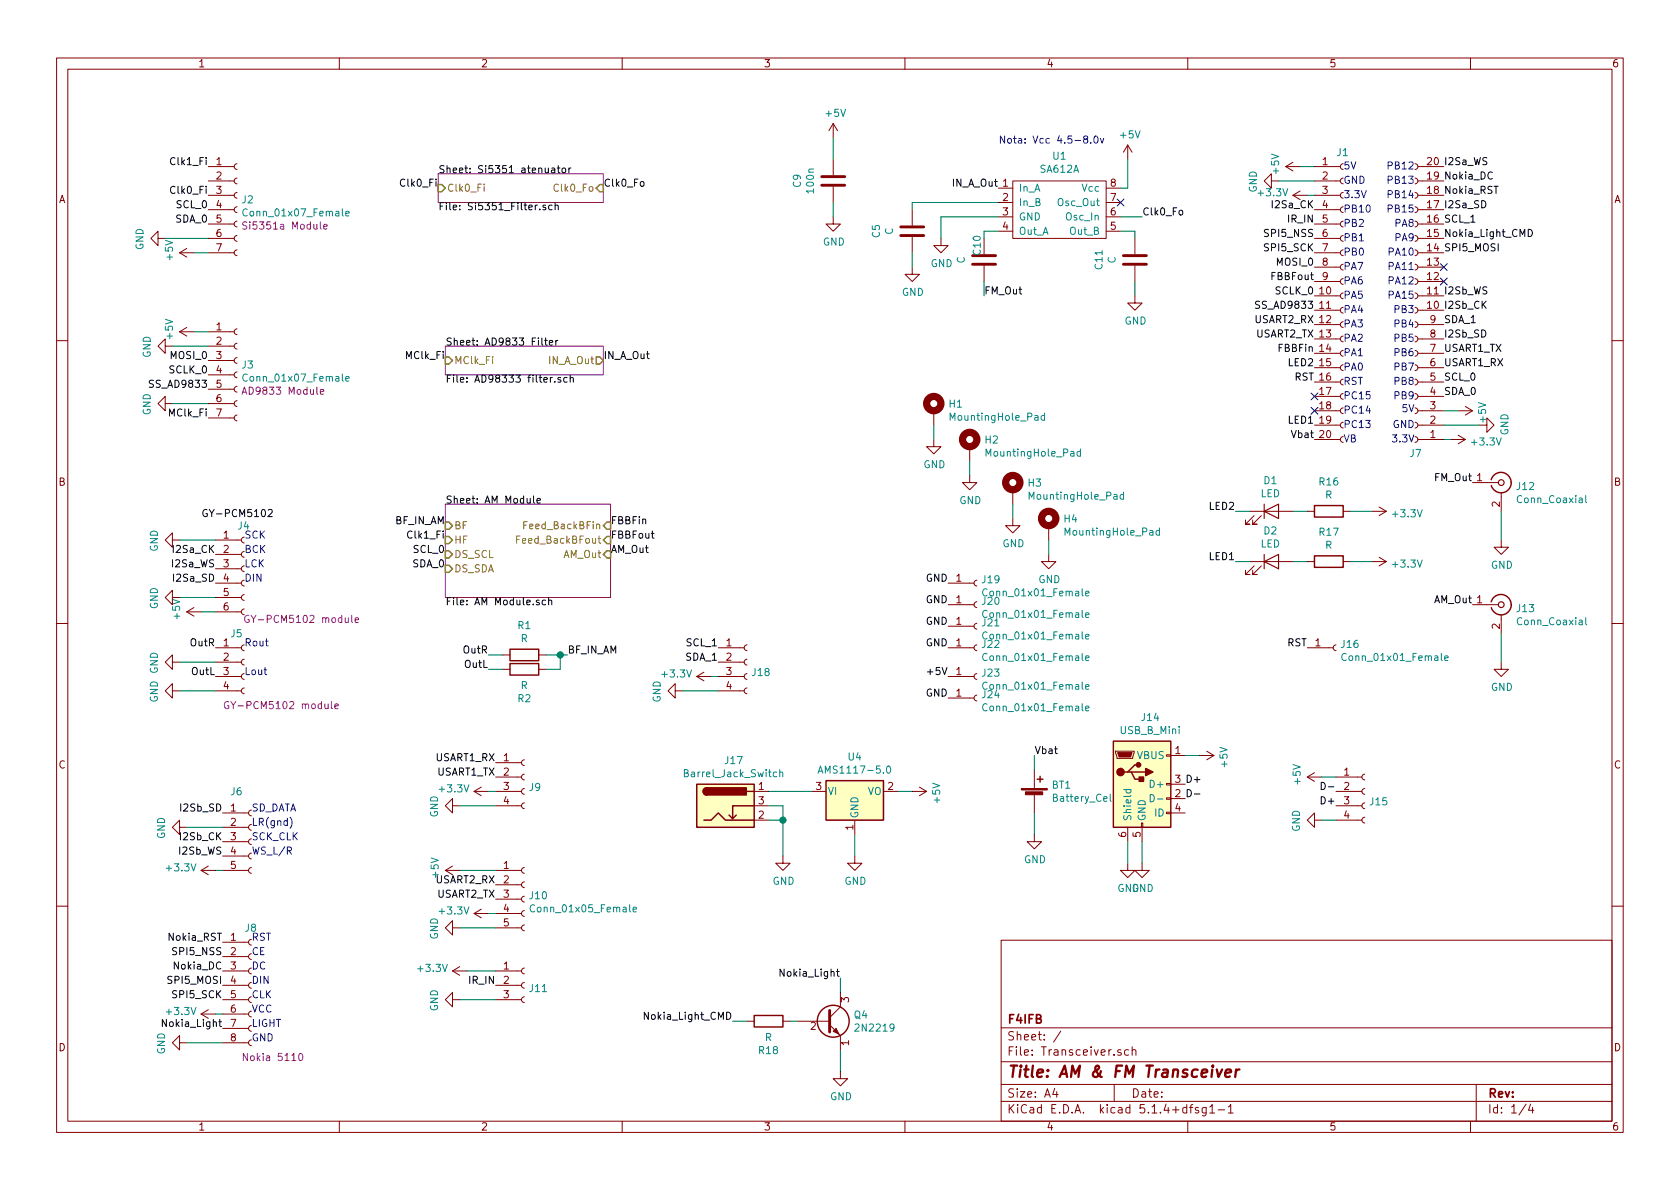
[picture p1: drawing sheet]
EESchema Schematic File Version 4
LIBS:Transceiver-cache
EELAYER 30 0
EELAYER END
$Descr A4 11693 8268
encoding utf-8
Sheet 1 4
Title "AM & FM Transceiver"
Date ""
Rev ""
Comp "F4IFB"
Comment1 ""
Comment2 ""
Comment3 ""
Comment4 ""
$EndDescr
$Comp
L SA612A:SA612A U1
U 1 1
P 7350 1450
F 0 "U1" H 7375 1825 50  0000 C CNN
F 1 "SA612A" H 7375 1734 50  0000 C CNN
F 2 "Package_SO:SOIC-8-1EP_3.9x4.9mm_P1.27mm_EP2.29x3mm" H 7400 1650 50  0001 C CNN
F 3 "https://www.nxp.com/docs/en/data-sheet/SA612A.pdf" H 7350 1450 50  0001 C CNN
	1    7350 1450
	1    0    0    -1  
$EndComp
NoConn ~ 7800 1400
Wire Wire Line
	7850 1100 7850 1300
Wire Wire Line
	7850 1300 7800 1300
$Comp
L power:+5V #PWR0101
U 1 1
P 7850 1100
F 0 "#PWR0101" H 7850 950 50  0001 C CNN
F 1 "+5V" H 7865 1273 50  0000 C CNN
F 2 "" H 7850 1100 50  0001 C CNN
F 3 "" H 7850 1100 50  0001 C CNN
	1    7850 1100
	1    0    0    -1  
$EndComp
Text Notes 6950 1000 0    50   ~ 0
Nota: Vcc 4.5-8.0v
$Sheet
S 3050 1200 1150 200 
U 5E70F6BF
F0 "Si5351 atenuator" 50
F1 "Si5351_Filter.sch" 50
F2 "Clk0_Fi" I L 3050 1300 50 
F3 "Clk0_Fo" I R 4200 1300 50 
$EndSheet
Wire Wire Line
	7800 1500 7950 1500
Text Label 1450 1350 2    50   ~ 0
Clk0_Fi
Text Label 7950 1500 0    50   ~ 0
Clk0_Fo
Text Label 3050 1300 2    50   ~ 0
Clk0_Fi
Text Label 4200 1300 0    50   ~ 0
Clk0_Fo
Text Label 1450 2900 2    50   ~ 0
MClk_Fi
Text Label 6850 2050 0    50   ~ 0
FM_Out
Text Label 1450 2700 2    50   ~ 0
SS_AD9833
Text Label 1450 2600 2    50   ~ 0
SCLK_0
Text Label 1450 2500 2    50   ~ 0
MOSI_0
Text Label 1450 1450 2    50   ~ 0
SCL_0
Text Label 1450 1550 2    50   ~ 0
SDA_0
$Comp
L power:GND #PWR0102
U 1 1
P 1200 2400
F 0 "#PWR0102" H 1200 2150 50  0001 C CNN
F 1 "GND" H 1205 2227 50  0000 C CNN
F 2 "" H 1200 2400 50  0001 C CNN
F 3 "" H 1200 2400 50  0001 C CNN
	1    1200 2400
	0    1    1    0   
$EndComp
$Comp
L power:GND #PWR0103
U 1 1
P 1150 1650
F 0 "#PWR0103" H 1150 1400 50  0001 C CNN
F 1 "GND" H 1155 1477 50  0000 C CNN
F 2 "" H 1150 1650 50  0001 C CNN
F 3 "" H 1150 1650 50  0001 C CNN
	1    1150 1650
	0    1    1    0   
$EndComp
Wire Wire Line
	1350 1750 1450 1750
$Comp
L power:GND #PWR0104
U 1 1
P 6550 1650
F 0 "#PWR0104" H 6550 1400 50  0001 C CNN
F 1 "GND" H 6555 1477 50  0000 C CNN
F 2 "" H 6550 1650 50  0001 C CNN
F 3 "" H 6550 1650 50  0001 C CNN
	1    6550 1650
	1    0    0    -1  
$EndComp
Wire Wire Line
	6550 1500 6550 1650
Wire Wire Line
	6950 1500 6550 1500
Text Label 1450 1150 2    50   ~ 0
Clk1_Fi
Text Label 3100 3750 2    50   ~ 0
Clk1_Fi
Text Label 4250 3650 0    50   ~ 0
FBBFin
Text Label 4250 3750 0    50   ~ 0
FBBFout
Text Label 3100 2500 2    50   ~ 0
MClk_Fi
Text Label 4200 2500 0    50   ~ 0
IN_A_Out
$Sheet
S 3100 2400 1100 200 
U 5E71DA61
F0 "AD9833 Filter" 50
F1 "AD98333 filter.sch" 50
F2 "MClk_Fi" I L 3100 2500 50 
F3 "IN_A_Out" O R 4200 2500 50 
$EndSheet
Text Label 4250 3850 0    50   ~ 0
AM_Out
Text Label 3100 3650 2    50   ~ 0
BF_IN_AM
$Comp
L power:+5V #PWR0105
U 1 1
P 1350 1750
F 0 "#PWR0105" H 1350 1600 50  0001 C CNN
F 1 "+5V" H 1365 1923 50  0000 C CNN
F 2 "" H 1350 1750 50  0001 C CNN
F 3 "" H 1350 1750 50  0001 C CNN
	1    1350 1750
	0    -1   -1   0   
$EndComp
Wire Wire Line
	1150 1650 1450 1650
$Comp
L Connector:Conn_01x07_Female J2
U 1 1
P 1650 1450
F 0 "J2" H 1678 1521 50  0000 L CNN
F 1 "Conn_01x07_Female" H 1678 1430 50  0000 L CNN
F 2 "Connector_PinSocket_2.54mm:PinSocket_1x07_P2.54mm_Vertical" H 1650 1450 50  0001 C CNN
F 3 "~" H 1650 1450 50  0001 C CNN
F 4 "Si5351a Module" H 1678 1339 50  0000 L CNN "Ref"
	1    1650 1450
	1    0    0    -1  
$EndComp
$Comp
L Connector:Conn_01x07_Female J3
U 1 1
P 1650 2600
F 0 "J3" H 1678 2671 50  0000 L CNN
F 1 "Conn_01x07_Female" H 1678 2580 50  0000 L CNN
F 2 "Connector_PinSocket_2.54mm:PinSocket_1x07_P2.54mm_Vertical" H 1650 2600 50  0001 C CNN
F 3 "~" H 1650 2600 50  0001 C CNN
F 4 "AD9833 Module" H 1678 2489 50  0000 L CNN "Ref"
	1    1650 2600
	1    0    0    -1  
$EndComp
Wire Wire Line
	1200 2400 1450 2400
Wire Wire Line
	1350 2300 1450 2300
$Comp
L power:+5V #PWR0106
U 1 1
P 1350 2300
F 0 "#PWR0106" H 1350 2150 50  0001 C CNN
F 1 "+5V" H 1365 2473 50  0000 C CNN
F 2 "" H 1350 2300 50  0001 C CNN
F 3 "" H 1350 2300 50  0001 C CNN
	1    1350 2300
	0    -1   -1   0   
$EndComp
Text Label 1400 3600 0    50   ~ 0
GY-PCM5102
Text Label 1500 4700 2    50   ~ 0
OutL
Text Label 1500 4500 2    50   ~ 0
OutR
Text Label 1500 3850 2    50   ~ 0
I2Sa_CK
Text Label 1500 3950 2    50   ~ 0
I2Sa_WS
Text Label 1500 4050 2    50   ~ 0
I2Sa_SD
$Comp
L Connector:Conn_01x06_Female J4
U 1 1
P 1700 3950
F 0 "J4" H 1650 4250 50  0000 L CNN
F 1 "Conn_01x06_Female" H 1728 3835 50  0001 L CNN
F 2 "Connector_PinHeader_2.54mm:PinHeader_1x06_P2.54mm_Vertical" H 1700 3950 50  0001 C CNN
F 3 "~" H 1700 3950 50  0001 C CNN
F 4 "GY-PCM5102 module" H 2100 3600 50  0000 C CNN "Ref"
	1    1700 3950
	1    0    0    -1  
$EndComp
$Comp
L power:GND #PWR0107
U 1 1
P 1250 4150
F 0 "#PWR0107" H 1250 3900 50  0001 C CNN
F 1 "GND" H 1255 3977 50  0000 C CNN
F 2 "" H 1250 4150 50  0001 C CNN
F 3 "" H 1250 4150 50  0001 C CNN
	1    1250 4150
	0    1    1    0   
$EndComp
Wire Wire Line
	1250 4150 1500 4150
$Comp
L Connector:Conn_01x04_Female J5
U 1 1
P 1700 4600
F 0 "J5" H 1600 4800 50  0000 L CNN
F 1 "Conn_01x04_Female" H 1728 4530 50  0001 L CNN
F 2 "Connector_PinHeader_2.54mm:PinHeader_1x04_P2.54mm_Vertical" H 1700 4600 50  0001 C CNN
F 3 "~" H 1700 4600 50  0001 C CNN
F 4 "GY-PCM5102 module" H 1550 4300 50  0000 L CNN "Ref"
	1    1700 4600
	1    0    0    -1  
$EndComp
$Comp
L power:GND #PWR0108
U 1 1
P 1250 4800
F 0 "#PWR0108" H 1250 4550 50  0001 C CNN
F 1 "GND" H 1255 4627 50  0000 C CNN
F 2 "" H 1250 4800 50  0001 C CNN
F 3 "" H 1250 4800 50  0001 C CNN
	1    1250 4800
	0    1    1    0   
$EndComp
Wire Wire Line
	1250 4800 1500 4800
$Comp
L power:GND #PWR0109
U 1 1
P 1250 4600
F 0 "#PWR0109" H 1250 4350 50  0001 C CNN
F 1 "GND" H 1255 4427 50  0000 C CNN
F 2 "" H 1250 4600 50  0001 C CNN
F 3 "" H 1250 4600 50  0001 C CNN
	1    1250 4600
	0    1    1    0   
$EndComp
Wire Wire Line
	1250 4600 1500 4600
Text Label 3950 4550 0    50   ~ 0
BF_IN_AM
Text Label 3400 4650 2    50   ~ 0
OutL
Text Label 3400 4550 2    50   ~ 0
OutR
$Comp
L Device:R R1
U 1 1
P 3650 4550
F 0 "R1" V 3443 4550 50  0000 C CNN
F 1 "R" V 3534 4550 50  0000 C CNN
F 2 "Resistor_SMD:R_0805_2012Metric" V 3580 4550 50  0001 C CNN
F 3 "~" H 3650 4550 50  0001 C CNN
	1    3650 4550
	0    1    1    0   
$EndComp
$Comp
L Device:R R2
U 1 1
P 3650 4650
F 0 "R2" V 3443 4650 50  0000 C CNN
F 1 "R" V 3534 4650 50  0000 C CNN
F 2 "Resistor_SMD:R_0805_2012Metric" V 3580 4650 50  0001 C CNN
F 3 "~" H 3650 4650 50  0001 C CNN
	1    3650 4650
	0    -1   -1   0   
$EndComp
Wire Wire Line
	3950 4550 3900 4550
Wire Wire Line
	3800 4650 3900 4650
Wire Wire Line
	3900 4650 3900 4550
Connection ~ 3900 4550
Wire Wire Line
	3900 4550 3800 4550
Wire Wire Line
	3400 4650 3500 4650
Wire Wire Line
	3400 4550 3500 4550
$Comp
L Connector:Conn_01x20_Female J1
U 1 1
P 9350 2050
F 0 "J1" H 9300 3050 50  0000 L CNN
F 1 "Conn_01x20_Female" H 9250 3050 50  0001 L CNN
F 2 "Connector_PinSocket_2.54mm:PinSocket_1x20_P2.54mm_Vertical" H 9350 2050 50  0001 C CNN
F 3 "~" H 9350 2050 50  0001 C CNN
	1    9350 2050
	1    0    0    -1  
$EndComp
Text Notes 9350 1180 0    50   ~ 0
5V
Text Notes 9350 1280 0    50   ~ 0
GND
Text Notes 9350 1380 0    50   ~ 0
3.3V
Text Notes 9350 1480 0    50   ~ 0
PB10
Text Notes 9350 1580 0    50   ~ 0
PB2
Text Notes 9350 1680 0    50   ~ 0
PB1
Text Notes 9350 1780 0    50   ~ 0
PB0
Text Notes 9350 1880 0    50   ~ 0
PA7
Text Notes 9350 1980 0    50   ~ 0
PA6
Text Notes 9350 2080 0    50   ~ 0
PA5
Text Notes 9350 2180 0    50   ~ 0
PA4
Text Notes 9350 2280 0    50   ~ 0
PA3
Text Notes 9350 2380 0    50   ~ 0
PA2
Text Notes 9350 2480 0    50   ~ 0
PA1
Text Notes 9350 2580 0    50   ~ 0
PA0
Text Notes 9350 2680 0    50   ~ 0
RST
Text Notes 9350 2780 0    50   ~ 0
PC15
Text Notes 9350 2880 0    50   ~ 0
PC14
Text Notes 9350 2980 0    50   ~ 0
PC13
Text Notes 9350 3080 0    50   ~ 0
VB
$Comp
L Connector:Conn_01x20_Female J7
U 1 1
P 9850 2150
F 0 "J7" H 9800 3150 50  0000 L CNN
F 1 "Conn_01x20_Female" H 9750 3150 50  0001 L CNN
F 2 "Connector_PinSocket_2.54mm:PinSocket_1x20_P2.54mm_Vertical" H 9850 2150 50  0001 C CNN
F 3 "~" H 9850 2150 50  0001 C CNN
	1    9850 2150
	-1   0    0    1   
$EndComp
Text Notes 9850 3080 2    50   ~ 0
3.3V
Text Notes 9850 2980 2    50   ~ 0
GND
Text Notes 9850 2870 2    50   ~ 0
5V
Text Notes 9850 2780 2    50   ~ 0
PB9
Text Notes 9850 2680 2    50   ~ 0
PB8
Text Notes 9850 2580 2    50   ~ 0
PB7
Text Notes 9850 2480 2    50   ~ 0
PB6
Text Notes 9850 2380 2    50   ~ 0
PB5
Text Notes 9850 2280 2    50   ~ 0
PB4
Text Notes 9850 2180 2    50   ~ 0
PB3
Text Notes 9850 2080 2    50   ~ 0
PA15
Text Notes 9850 1980 2    50   ~ 0
PA12
Text Notes 9850 1880 2    50   ~ 0
PA11
Text Notes 9850 1780 2    50   ~ 0
PA10
Text Notes 9850 1680 2    50   ~ 0
PA9
Text Notes 9850 1580 2    50   ~ 0
PA8
Text Notes 9850 1480 2    50   ~ 0
PB15
Text Notes 9850 1380 2    50   ~ 0
PB14
Text Notes 9850 1280 2    50   ~ 0
PB13
Text Notes 9850 1180 2    50   ~ 0
PB12
$Comp
L power:GND #PWR0110
U 1 1
P 8900 1250
F 0 "#PWR0110" H 8900 1000 50  0001 C CNN
F 1 "GND" H 8905 1077 50  0000 C CNN
F 2 "" H 8900 1250 50  0001 C CNN
F 3 "" H 8900 1250 50  0001 C CNN
	1    8900 1250
	0    1    1    0   
$EndComp
Wire Wire Line
	8900 1250 9150 1250
$Comp
L power:GND #PWR0111
U 1 1
P 10300 2950
F 0 "#PWR0111" H 10300 2700 50  0001 C CNN
F 1 "GND" H 10305 2777 50  0000 C CNN
F 2 "" H 10300 2950 50  0001 C CNN
F 3 "" H 10300 2950 50  0001 C CNN
	1    10300 2950
	0    -1   -1   0   
$EndComp
Wire Wire Line
	10300 2950 10050 2950
Wire Wire Line
	9050 1150 9150 1150
$Comp
L power:+5V #PWR0112
U 1 1
P 9050 1150
F 0 "#PWR0112" H 9050 1000 50  0001 C CNN
F 1 "+5V" H 9065 1323 50  0000 C CNN
F 2 "" H 9050 1150 50  0001 C CNN
F 3 "" H 9050 1150 50  0001 C CNN
	1    9050 1150
	0    -1   -1   0   
$EndComp
Wire Wire Line
	10150 2850 10050 2850
$Comp
L power:+5V #PWR0113
U 1 1
P 10150 2850
F 0 "#PWR0113" H 10150 2700 50  0001 C CNN
F 1 "+5V" H 10165 3023 50  0000 C CNN
F 2 "" H 10150 2850 50  0001 C CNN
F 3 "" H 10150 2850 50  0001 C CNN
	1    10150 2850
	0    1    1    0   
$EndComp
NoConn ~ 9150 2850
NoConn ~ 9150 2750
$Comp
L power:GND #PWR0114
U 1 1
P 1300 5750
F 0 "#PWR0114" H 1300 5500 50  0001 C CNN
F 1 "GND" H 1305 5577 50  0000 C CNN
F 2 "" H 1300 5750 50  0001 C CNN
F 3 "" H 1300 5750 50  0001 C CNN
	1    1300 5750
	0    1    1    0   
$EndComp
Wire Wire Line
	1300 5750 1550 5750
Text Label 1550 5850 2    50   ~ 0
I2Sb_CK
$Comp
L power:+3.3V #PWR0115
U 1 1
P 1500 6050
F 0 "#PWR0115" H 1500 5900 50  0001 C CNN
F 1 "+3.3V" V 1515 6178 50  0000 L CNN
F 2 "" H 1500 6050 50  0001 C CNN
F 3 "" H 1500 6050 50  0001 C CNN
	1    1500 6050
	0    -1   -1   0   
$EndComp
Wire Wire Line
	1500 6050 1550 6050
Text Notes 1750 5650 0    50   ~ 0
SD_DATA
Text Notes 1750 5750 0    50   ~ 0
LR(gnd)
Text Notes 1750 5950 0    50   ~ 0
WS_L/R
Text Notes 1750 5850 0    50   ~ 0
SCK_CLK
Text Label 1550 5950 2    50   ~ 0
I2Sb_WS
Wire Wire Line
	1400 4250 1500 4250
$Comp
L power:+5V #PWR0117
U 1 1
P 1400 4250
F 0 "#PWR0117" H 1400 4100 50  0001 C CNN
F 1 "+5V" H 1415 4423 50  0000 C CNN
F 2 "" H 1400 4250 50  0001 C CNN
F 3 "" H 1400 4250 50  0001 C CNN
	1    1400 4250
	0    -1   -1   0   
$EndComp
Text Notes 1700 3850 0    50   ~ 0
BCK
Text Notes 1700 4050 0    50   ~ 0
DIN
Text Notes 1700 3950 0    50   ~ 0
LCK
Text Notes 1700 3750 0    50   ~ 0
SCK
Text Label 1550 5650 2    50   ~ 0
I2Sb_SD
$Comp
L power:GND #PWR0118
U 1 1
P 1250 3750
F 0 "#PWR0118" H 1250 3500 50  0001 C CNN
F 1 "GND" H 1255 3577 50  0000 C CNN
F 2 "" H 1250 3750 50  0001 C CNN
F 3 "" H 1250 3750 50  0001 C CNN
	1    1250 3750
	0    1    1    0   
$EndComp
Wire Wire Line
	1250 3750 1500 3750
Text Label 10050 2650 0    50   ~ 0
SCL_0
Text Label 10050 2750 0    50   ~ 0
SDA_0
Text Label 9150 2150 2    50   ~ 0
SS_AD9833
Text Label 9150 2050 2    50   ~ 0
SCLK_0
Text Label 9150 1850 2    50   ~ 0
MOSI_0
Text Label 9150 2950 2    50   ~ 0
LED1
Text Label 9150 1450 2    50   ~ 0
I2Sa_CK
Text Label 10050 1150 0    50   ~ 0
I2Sa_WS
Text Label 10050 1450 0    50   ~ 0
I2Sa_SD
Text Label 10050 2150 0    50   ~ 0
I2Sb_CK
Text Label 10050 2050 0    50   ~ 0
I2Sb_WS
Text Label 10050 2350 0    50   ~ 0
I2Sb_SD
Text Label 10050 1750 0    50   ~ 0
SPI5_MOSI
Text Label 9150 1750 2    50   ~ 0
SPI5_SCK
Text Label 9150 1650 2    50   ~ 0
SPI5_NSS
$Comp
L Connector:Conn_01x08_Female J8
U 1 1
P 1750 6850
F 0 "J8" H 1700 7250 50  0000 L CNN
F 1 "Conn_01x08_Female" H 1778 6735 50  0001 L CNN
F 2 "Connector_PinHeader_2.54mm:PinHeader_1x08_P2.54mm_Vertical" H 1750 6850 50  0001 C CNN
F 3 "~" H 1750 6850 50  0001 C CNN
F 4 "Nokia 5110" H 1900 6350 50  0000 C CNN "Ref"
	1    1750 6850
	1    0    0    -1  
$EndComp
Text Notes 1750 6550 0    50   ~ 0
RST
Text Notes 1750 6650 0    50   ~ 0
CE
Text Notes 1750 6750 0    50   ~ 0
DC
Text Notes 1750 6850 0    50   ~ 0
DIN
Text Notes 1750 6950 0    50   ~ 0
CLK
Text Notes 1750 7050 0    50   ~ 0
VCC
Text Notes 1750 7150 0    50   ~ 0
LIGHT
Text Notes 1750 7250 0    50   ~ 0
GND
Text Label 1550 6850 2    50   ~ 0
SPI5_MOSI
Text Label 1550 6950 2    50   ~ 0
SPI5_SCK
Text Label 1550 6650 2    50   ~ 0
SPI5_NSS
Text Label 10050 1550 0    50   ~ 0
SCL_1
Text Label 10050 2250 0    50   ~ 0
SDA_1
Text Label 9150 2350 2    50   ~ 0
USART2_TX
Text Label 9150 2250 2    50   ~ 0
USART2_RX
Text Label 1550 6550 2    50   ~ 0
Nokia_RST
Text Label 1550 6750 2    50   ~ 0
Nokia_DC
Text Label 5100 7100 2    50   ~ 0
Nokia_Light_CMD
Text Label 9150 2450 2    50   ~ 0
FBBFin
Text Label 9150 1950 2    50   ~ 0
FBBFout
$Comp
L power:GND #PWR0119
U 1 1
P 1300 7250
F 0 "#PWR0119" H 1300 7000 50  0001 C CNN
F 1 "GND" H 1305 7077 50  0000 C CNN
F 2 "" H 1300 7250 50  0001 C CNN
F 3 "" H 1300 7250 50  0001 C CNN
	1    1300 7250
	0    1    1    0   
$EndComp
Wire Wire Line
	1300 7250 1550 7250
$Comp
L power:+3.3V #PWR0120
U 1 1
P 1500 7050
F 0 "#PWR0120" H 1500 6900 50  0001 C CNN
F 1 "+3.3V" V 1515 7178 50  0000 L CNN
F 2 "" H 1500 7050 50  0001 C CNN
F 3 "" H 1500 7050 50  0001 C CNN
	1    1500 7050
	0    -1   -1   0   
$EndComp
Wire Wire Line
	1500 7050 1550 7050
$Comp
L power:+3.3V #PWR0121
U 1 1
P 9100 1350
F 0 "#PWR0121" H 9100 1200 50  0001 C CNN
F 1 "+3.3V" V 9115 1478 50  0000 L CNN
F 2 "" H 9100 1350 50  0001 C CNN
F 3 "" H 9100 1350 50  0001 C CNN
	1    9100 1350
	0    -1   -1   0   
$EndComp
Wire Wire Line
	9100 1350 9150 1350
$Comp
L power:+3.3V #PWR0122
U 1 1
P 10100 3050
F 0 "#PWR0122" H 10100 2900 50  0001 C CNN
F 1 "+3.3V" V 10115 3178 50  0000 L CNN
F 2 "" H 10100 3050 50  0001 C CNN
F 3 "" H 10100 3050 50  0001 C CNN
	1    10100 3050
	0    1    1    0   
$EndComp
Wire Wire Line
	10100 3050 10050 3050
NoConn ~ 10050 1850
NoConn ~ 10050 1950
Text Label 5000 4600 2    50   ~ 0
SDA_1
Text Label 5000 4500 2    50   ~ 0
SCL_1
Text Notes 1700 4700 0    50   ~ 0
Lout
Text Notes 1700 4500 0    50   ~ 0
Rout
Text Label 10050 1350 0    50   ~ 0
Nokia_RST
Text Label 10050 1250 0    50   ~ 0
Nokia_DC
$Comp
L Connector:Conn_01x04_Female J9
U 1 1
P 3650 5400
F 0 "J9" H 3678 5330 50  0000 L CNN
F 1 "Conn_01x04_Female" H 3678 5285 50  0001 L CNN
F 2 "Connector_PinHeader_2.54mm:PinHeader_1x04_P2.54mm_Vertical" H 3650 5400 50  0001 C CNN
F 3 "~" H 3650 5400 50  0001 C CNN
	1    3650 5400
	1    0    0    -1  
$EndComp
Text Label 10050 2450 0    50   ~ 0
USART1_TX
Text Label 10050 2550 0    50   ~ 0
USART1_RX
Text Label 3450 5400 2    50   ~ 0
USART1_TX
Text Label 3450 5300 2    50   ~ 0
USART1_RX
Wire Wire Line
	3200 5600 3450 5600
$Comp
L power:GND #PWR0130
U 1 1
P 3200 6450
F 0 "#PWR0130" H 3200 6200 50  0001 C CNN
F 1 "GND" H 3205 6277 50  0000 C CNN
F 2 "" H 3200 6450 50  0001 C CNN
F 3 "" H 3200 6450 50  0001 C CNN
	1    3200 6450
	0    1    1    0   
$EndComp
Wire Wire Line
	3200 6450 3450 6450
Text Label 3450 6250 2    50   ~ 0
USART2_TX
Text Label 3450 6150 2    50   ~ 0
USART2_RX
Text Label 9150 2650 2    50   ~ 0
RST
Text Label 9150 1550 2    50   ~ 0
IR_IN
$Comp
L Connector:Conn_01x03_Female J11
U 1 1
P 3650 6850
F 0 "J11" H 3678 6830 50  0000 L CNN
F 1 "Conn_01x03_Female" H 3678 6785 50  0001 L CNN
F 2 "Connector_PinHeader_2.54mm:PinHeader_1x03_P2.54mm_Vertical" H 3650 6850 50  0001 C CNN
F 3 "~" H 3650 6850 50  0001 C CNN
	1    3650 6850
	1    0    0    -1  
$EndComp
$Comp
L power:GND #PWR0132
U 1 1
P 3200 6950
F 0 "#PWR0132" H 3200 6700 50  0001 C CNN
F 1 "GND" H 3205 6777 50  0000 C CNN
F 2 "" H 3200 6950 50  0001 C CNN
F 3 "" H 3200 6950 50  0001 C CNN
	1    3200 6950
	0    1    1    0   
$EndComp
Wire Wire Line
	3200 6950 3450 6950
Text Label 3450 6850 2    50   ~ 0
IR_IN
$Comp
L power:+3.3V #PWR0133
U 1 1
P 3250 6750
F 0 "#PWR0133" H 3250 6600 50  0001 C CNN
F 1 "+3.3V" V 3265 6878 50  0000 L CNN
F 2 "" H 3250 6750 50  0001 C CNN
F 3 "" H 3250 6750 50  0001 C CNN
	1    3250 6750
	0    -1   -1   0   
$EndComp
Wire Wire Line
	3250 6750 3450 6750
$Comp
L Connector:Conn_Coaxial J13
U 1 1
P 10450 4200
F 0 "J13" H 10550 4175 50  0000 L CNN
F 1 "Conn_Coaxial" H 10550 4084 50  0000 L CNN
F 2 "Connector_Coaxial:SMA_Amphenol_132289_EdgeMount" H 10450 4200 50  0001 C CNN
F 3 " ~" H 10450 4200 50  0001 C CNN
	1    10450 4200
	1    0    0    -1  
$EndComp
Text Label 10250 4200 2    50   ~ 0
AM_Out
$Comp
L power:GND #PWR0139
U 1 1
P 10450 4600
F 0 "#PWR0139" H 10450 4350 50  0001 C CNN
F 1 "GND" H 10455 4427 50  0000 C CNN
F 2 "" H 10450 4600 50  0001 C CNN
F 3 "" H 10450 4600 50  0001 C CNN
	1    10450 4600
	1    0    0    -1  
$EndComp
Wire Wire Line
	10450 4600 10450 4400
$Comp
L Connector:Conn_Coaxial J12
U 1 1
P 10450 3350
F 0 "J12" H 10550 3325 50  0000 L CNN
F 1 "Conn_Coaxial" H 10550 3234 50  0000 L CNN
F 2 "Connector_Coaxial:SMA_Amphenol_132289_EdgeMount" H 10450 3350 50  0001 C CNN
F 3 " ~" H 10450 3350 50  0001 C CNN
	1    10450 3350
	1    0    0    -1  
$EndComp
$Comp
L power:GND #PWR0140
U 1 1
P 10450 3750
F 0 "#PWR0140" H 10450 3500 50  0001 C CNN
F 1 "GND" H 10455 3577 50  0000 C CNN
F 2 "" H 10450 3750 50  0001 C CNN
F 3 "" H 10450 3750 50  0001 C CNN
	1    10450 3750
	1    0    0    -1  
$EndComp
Wire Wire Line
	10450 3750 10450 3550
$Comp
L Connector:USB_B_Mini J14
U 1 1
P 7950 5450
F 0 "J14" H 8007 5917 50  0000 C CNN
F 1 "USB_B_Mini" H 8007 5826 50  0000 C CNN
F 2 "Connector_USB:USB_Mini-B_Lumberg_2486_01_Horizontal" H 8100 5400 50  0001 C CNN
F 3 "~" H 8100 5400 50  0001 C CNN
	1    7950 5450
	1    0    0    -1  
$EndComp
$Comp
L power:GND #PWR0141
U 1 1
P 7950 6000
F 0 "#PWR0141" H 7950 5750 50  0001 C CNN
F 1 "GND" H 7955 5827 50  0000 C CNN
F 2 "" H 7950 6000 50  0001 C CNN
F 3 "" H 7950 6000 50  0001 C CNN
	1    7950 6000
	1    0    0    -1  
$EndComp
Wire Wire Line
	8350 5250 8250 5250
$Comp
L power:+5V #PWR0142
U 1 1
P 8350 5250
F 0 "#PWR0142" H 8350 5100 50  0001 C CNN
F 1 "+5V" H 8365 5423 50  0000 C CNN
F 2 "" H 8350 5250 50  0001 C CNN
F 3 "" H 8350 5250 50  0001 C CNN
	1    8350 5250
	0    1    1    0   
$EndComp
Wire Wire Line
	7950 5850 7950 6000
$Comp
L Connector:Conn_01x04_Female J15
U 1 1
P 9500 5500
F 0 "J15" H 9528 5430 50  0000 L CNN
F 1 "Conn_01x04_Female" H 9528 5385 50  0001 L CNN
F 2 "Connector_PinHeader_2.54mm:PinHeader_1x04_P2.54mm_Vertical" H 9500 5500 50  0001 C CNN
F 3 "~" H 9500 5500 50  0001 C CNN
	1    9500 5500
	1    0    0    -1  
$EndComp
Text Label 9300 5500 2    50   ~ 0
D-
Text Label 9300 5600 2    50   ~ 0
D+
Text Label 8250 5550 0    50   ~ 0
D-
Text Label 8250 5450 0    50   ~ 0
D+
Wire Wire Line
	9200 5400 9300 5400
$Comp
L power:+5V #PWR0143
U 1 1
P 9200 5400
F 0 "#PWR0143" H 9200 5250 50  0001 C CNN
F 1 "+5V" H 9215 5573 50  0000 C CNN
F 2 "" H 9200 5400 50  0001 C CNN
F 3 "" H 9200 5400 50  0001 C CNN
	1    9200 5400
	0    -1   -1   0   
$EndComp
$Comp
L power:GND #PWR0144
U 1 1
P 9200 5700
F 0 "#PWR0144" H 9200 5450 50  0001 C CNN
F 1 "GND" H 9205 5527 50  0000 C CNN
F 2 "" H 9200 5700 50  0001 C CNN
F 3 "" H 9200 5700 50  0001 C CNN
	1    9200 5700
	0    1    1    0   
$EndComp
Wire Wire Line
	9200 5700 9300 5700
$Comp
L Device:C C?
U 1 1
P 6350 1600
AR Path="/5E77AF45/5E98ACC5" Ref="C?"  Part="1" 
AR Path="/5E7940EB/5E98ACC5" Ref="C?"  Part="1" 
AR Path="/5E98ACC5" Ref="C5"  Part="1" 
F 0 "C5" V 6098 1600 50  0000 C CNN
F 1 "C" V 6189 1600 50  0000 C CNN
F 2 "Capacitor_SMD:C_0805_2012Metric" H 6388 1450 50  0001 C CNN
F 3 "~" H 6350 1600 50  0001 C CNN
	1    6350 1600
	1    0    0    -1  
$EndComp
Wire Wire Line
	6950 1400 6350 1400
Wire Wire Line
	6350 1400 6350 1450
$Comp
L power:GND #PWR0145
U 1 1
P 6350 1850
F 0 "#PWR0145" H 6350 1600 50  0001 C CNN
F 1 "GND" H 6355 1677 50  0000 C CNN
F 2 "" H 6350 1850 50  0001 C CNN
F 3 "" H 6350 1850 50  0001 C CNN
	1    6350 1850
	1    0    0    -1  
$EndComp
Wire Wire Line
	6350 1750 6350 1850
$Comp
L Device:C C?
U 1 1
P 5800 1250
AR Path="/5E70F6BF/5E9600D3" Ref="C?"  Part="1" 
AR Path="/5E9600D3" Ref="C9"  Part="1" 
F 0 "C9" V 5548 1250 50  0000 C CNN
F 1 "100n" V 5639 1250 50  0000 C CNN
F 2 "Capacitor_SMD:C_0805_2012Metric" H 5838 1100 50  0001 C CNN
F 3 "~" H 5800 1250 50  0001 C CNN
	1    5800 1250
	1    0    0    -1  
$EndComp
$Comp
L power:GND #PWR0148
U 1 1
P 5800 1500
F 0 "#PWR0148" H 5800 1250 50  0001 C CNN
F 1 "GND" H 5805 1327 50  0000 C CNN
F 2 "" H 5800 1500 50  0001 C CNN
F 3 "" H 5800 1500 50  0001 C CNN
	1    5800 1500
	1    0    0    -1  
$EndComp
Wire Wire Line
	5800 1400 5800 1500
$Comp
L power:+5V #PWR0149
U 1 1
P 5800 950
F 0 "#PWR0149" H 5800 800 50  0001 C CNN
F 1 "+5V" H 5815 1123 50  0000 C CNN
F 2 "" H 5800 950 50  0001 C CNN
F 3 "" H 5800 950 50  0001 C CNN
	1    5800 950 
	1    0    0    -1  
$EndComp
Wire Wire Line
	5800 950  5800 1100
$Comp
L power:+3.3V #PWR0116
U 1 1
P 3400 5500
F 0 "#PWR0116" H 3400 5350 50  0001 C CNN
F 1 "+3.3V" V 3415 5628 50  0000 L CNN
F 2 "" H 3400 5500 50  0001 C CNN
F 3 "" H 3400 5500 50  0001 C CNN
	1    3400 5500
	0    -1   -1   0   
$EndComp
Wire Wire Line
	3400 5500 3450 5500
$Comp
L power:GND #PWR0124
U 1 1
P 3200 5600
F 0 "#PWR0124" H 3200 5350 50  0001 C CNN
F 1 "GND" H 3205 5427 50  0000 C CNN
F 2 "" H 3200 5600 50  0001 C CNN
F 3 "" H 3200 5600 50  0001 C CNN
	1    3200 5600
	0    1    1    0   
$EndComp
$Comp
L power:+3.3V #PWR0129
U 1 1
P 3400 6350
F 0 "#PWR0129" H 3400 6200 50  0001 C CNN
F 1 "+3.3V" V 3415 6478 50  0000 L CNN
F 2 "" H 3400 6350 50  0001 C CNN
F 3 "" H 3400 6350 50  0001 C CNN
	1    3400 6350
	0    -1   -1   0   
$EndComp
Wire Wire Line
	3400 6350 3450 6350
$Comp
L Connector:Conn_01x05_Female J6
U 1 1
P 1750 5850
F 0 "J6" H 1600 6200 50  0000 L CNN
F 1 "Conn_01x05_Female" H 1778 5785 50  0001 L CNN
F 2 "Connector_PinHeader_2.54mm:PinHeader_1x05_P2.54mm_Vertical" H 1750 5850 50  0001 C CNN
F 3 "~" H 1750 5850 50  0001 C CNN
	1    1750 5850
	1    0    0    -1  
$EndComp
$Comp
L power:GND #PWR0131
U 1 1
P 7850 6000
F 0 "#PWR0131" H 7850 5750 50  0001 C CNN
F 1 "GND" H 7855 5827 50  0000 C CNN
F 2 "" H 7850 6000 50  0001 C CNN
F 3 "" H 7850 6000 50  0001 C CNN
	1    7850 6000
	1    0    0    -1  
$EndComp
Wire Wire Line
	7850 5850 7850 6000
$Comp
L Connector:Conn_01x01_Female J16
U 1 1
P 9300 4500
F 0 "J16" H 9328 4526 50  0000 L CNN
F 1 "Conn_01x01_Female" H 9328 4435 50  0000 L CNN
F 2 "Connector_PinHeader_2.54mm:PinHeader_1x01_P2.54mm_Vertical" H 9300 4500 50  0001 C CNN
F 3 "~" H 9300 4500 50  0001 C CNN
	1    9300 4500
	1    0    0    -1  
$EndComp
Text Label 9100 4500 2    50   ~ 0
RST
$Sheet
S 3100 3500 1150 650 
U 5E77AF45
F0 "AM Module" 50
F1 "AM Module.sch" 50
F2 "HF" I L 3100 3750 50 
F3 "BF" I L 3100 3650 50 
F4 "Feed_BackBFin" I R 4250 3650 50 
F5 "Feed_BackBFout" I R 4250 3750 50 
F6 "DS_SCL" I L 3100 3850 50 
F7 "DS_SDA" I L 3100 3950 50 
F8 "AM_Out" I R 4250 3850 50 
$EndSheet
Text Label 10250 3350 2    50   ~ 0
FM_Out
Text Label 6950 1300 2    50   ~ 0
IN_A_Out
$Comp
L Device:C C?
U 1 1
P 7900 1800
AR Path="/5E77AF45/5EA88AB2" Ref="C?"  Part="1" 
AR Path="/5E7940EB/5EA88AB2" Ref="C?"  Part="1" 
AR Path="/5EA88AB2" Ref="C11"  Part="1" 
F 0 "C11" V 7648 1800 50  0000 C CNN
F 1 "C" V 7739 1800 50  0000 C CNN
F 2 "Capacitor_SMD:C_0805_2012Metric" H 7938 1650 50  0001 C CNN
F 3 "~" H 7900 1800 50  0001 C CNN
	1    7900 1800
	1    0    0    -1  
$EndComp
Wire Wire Line
	7900 1600 7900 1650
$Comp
L power:GND #PWR0150
U 1 1
P 7900 2050
F 0 "#PWR0150" H 7900 1800 50  0001 C CNN
F 1 "GND" H 7905 1877 50  0000 C CNN
F 2 "" H 7900 2050 50  0001 C CNN
F 3 "" H 7900 2050 50  0001 C CNN
	1    7900 2050
	1    0    0    -1  
$EndComp
Wire Wire Line
	7900 1950 7900 2050
Wire Wire Line
	7800 1600 7900 1600
$Comp
L Device:C C?
U 1 1
P 6850 1800
AR Path="/5E77AF45/5EA97EAE" Ref="C?"  Part="1" 
AR Path="/5E7940EB/5EA97EAE" Ref="C?"  Part="1" 
AR Path="/5EA97EAE" Ref="C10"  Part="1" 
F 0 "C10" V 6800 1900 50  0000 C CNN
F 1 "C" V 6689 1800 50  0000 C CNN
F 2 "Capacitor_SMD:C_0805_2012Metric" H 6888 1650 50  0001 C CNN
F 3 "~" H 6850 1800 50  0001 C CNN
	1    6850 1800
	1    0    0    -1  
$EndComp
Wire Wire Line
	6850 1600 6850 1650
Wire Wire Line
	6850 1600 6950 1600
Wire Wire Line
	6850 2050 6850 1950
$Comp
L power:GND #PWR0151
U 1 1
P 1200 2800
F 0 "#PWR0151" H 1200 2550 50  0001 C CNN
F 1 "GND" H 1205 2627 50  0000 C CNN
F 2 "" H 1200 2800 50  0001 C CNN
F 3 "" H 1200 2800 50  0001 C CNN
	1    1200 2800
	0    1    1    0   
$EndComp
Wire Wire Line
	1200 2800 1450 2800
$Comp
L Mechanical:MountingHole_Pad H1
U 1 1
P 6500 2850
F 0 "H1" H 6600 2899 50  0000 L CNN
F 1 "MountingHole_Pad" H 6600 2808 50  0000 L CNN
F 2 "MountingHole:MountingHole_2.7mm_M2.5_Pad_Via" H 6500 2850 50  0001 C CNN
F 3 "~" H 6500 2850 50  0001 C CNN
	1    6500 2850
	1    0    0    -1  
$EndComp
$Comp
L power:GND #PWR0152
U 1 1
P 6500 3050
F 0 "#PWR0152" H 6500 2800 50  0001 C CNN
F 1 "GND" H 6505 2877 50  0000 C CNN
F 2 "" H 6500 3050 50  0001 C CNN
F 3 "" H 6500 3050 50  0001 C CNN
	1    6500 3050
	1    0    0    -1  
$EndComp
Wire Wire Line
	6500 2950 6500 3050
$Comp
L Mechanical:MountingHole_Pad H2
U 1 1
P 6750 3100
F 0 "H2" H 6850 3149 50  0000 L CNN
F 1 "MountingHole_Pad" H 6850 3058 50  0000 L CNN
F 2 "MountingHole:MountingHole_2.7mm_M2.5_Pad_Via" H 6750 3100 50  0001 C CNN
F 3 "~" H 6750 3100 50  0001 C CNN
	1    6750 3100
	1    0    0    -1  
$EndComp
$Comp
L power:GND #PWR0153
U 1 1
P 6750 3300
F 0 "#PWR0153" H 6750 3050 50  0001 C CNN
F 1 "GND" H 6755 3127 50  0000 C CNN
F 2 "" H 6750 3300 50  0001 C CNN
F 3 "" H 6750 3300 50  0001 C CNN
	1    6750 3300
	1    0    0    -1  
$EndComp
Wire Wire Line
	6750 3200 6750 3300
$Comp
L Mechanical:MountingHole_Pad H3
U 1 1
P 7050 3400
F 0 "H3" H 7150 3449 50  0000 L CNN
F 1 "MountingHole_Pad" H 7150 3358 50  0000 L CNN
F 2 "MountingHole:MountingHole_2.7mm_M2.5_Pad_Via" H 7050 3400 50  0001 C CNN
F 3 "~" H 7050 3400 50  0001 C CNN
	1    7050 3400
	1    0    0    -1  
$EndComp
$Comp
L power:GND #PWR0154
U 1 1
P 7050 3600
F 0 "#PWR0154" H 7050 3350 50  0001 C CNN
F 1 "GND" H 7055 3427 50  0000 C CNN
F 2 "" H 7050 3600 50  0001 C CNN
F 3 "" H 7050 3600 50  0001 C CNN
	1    7050 3600
	1    0    0    -1  
$EndComp
Wire Wire Line
	7050 3500 7050 3600
$Comp
L Mechanical:MountingHole_Pad H4
U 1 1
P 7300 3650
F 0 "H4" H 7400 3699 50  0000 L CNN
F 1 "MountingHole_Pad" H 7400 3608 50  0000 L CNN
F 2 "MountingHole:MountingHole_2.7mm_M2.5_Pad_Via" H 7300 3650 50  0001 C CNN
F 3 "~" H 7300 3650 50  0001 C CNN
	1    7300 3650
	1    0    0    -1  
$EndComp
$Comp
L power:GND #PWR0155
U 1 1
P 7300 3850
F 0 "#PWR0155" H 7300 3600 50  0001 C CNN
F 1 "GND" H 7305 3677 50  0000 C CNN
F 2 "" H 7300 3850 50  0001 C CNN
F 3 "" H 7300 3850 50  0001 C CNN
	1    7300 3850
	1    0    0    -1  
$EndComp
Wire Wire Line
	7300 3750 7300 3850
$Comp
L Regulator_Linear:AMS1117-5.0 U4
U 1 1
P 5950 5500
F 0 "U4" H 5950 5742 50  0000 C CNN
F 1 "AMS1117-5.0" H 5950 5651 50  0000 C CNN
F 2 "Package_TO_SOT_SMD:SOT-223-3_TabPin2" H 5950 5700 50  0001 C CNN
F 3 "http://www.advanced-monolithic.com/pdf/ds1117.pdf" H 6050 5250 50  0001 C CNN
	1    5950 5500
	1    0    0    -1  
$EndComp
Wire Wire Line
	6350 5500 6250 5500
$Comp
L power:+5V #PWR0162
U 1 1
P 6350 5500
F 0 "#PWR0162" H 6350 5350 50  0001 C CNN
F 1 "+5V" H 6365 5673 50  0000 C CNN
F 2 "" H 6350 5500 50  0001 C CNN
F 3 "" H 6350 5500 50  0001 C CNN
	1    6350 5500
	0    1    1    0   
$EndComp
$Comp
L power:GND #PWR0163
U 1 1
P 5950 5950
F 0 "#PWR0163" H 5950 5700 50  0001 C CNN
F 1 "GND" H 5955 5777 50  0000 C CNN
F 2 "" H 5950 5950 50  0001 C CNN
F 3 "" H 5950 5950 50  0001 C CNN
	1    5950 5950
	1    0    0    -1  
$EndComp
Wire Wire Line
	5950 5800 5950 5950
Wire Wire Line
	5350 5500 5650 5500
$Comp
L power:GND #PWR0164
U 1 1
P 5450 5950
F 0 "#PWR0164" H 5450 5700 50  0001 C CNN
F 1 "GND" H 5455 5777 50  0000 C CNN
F 2 "" H 5450 5950 50  0001 C CNN
F 3 "" H 5450 5950 50  0001 C CNN
	1    5450 5950
	1    0    0    -1  
$EndComp
$Comp
L Connector:Barrel_Jack_Switch J17
U 1 1
P 5050 5600
F 0 "J17" H 5107 5917 50  0000 C CNN
F 1 "Barrel_Jack_Switch" H 5107 5826 50  0000 C CNN
F 2 "Connector_BarrelJack:BarrelJack_Horizontal" H 5100 5560 50  0001 C CNN
F 3 "~" H 5100 5560 50  0001 C CNN
	1    5050 5600
	1    0    0    -1  
$EndComp
Wire Wire Line
	5350 5600 5450 5600
Wire Wire Line
	5450 5600 5450 5700
Wire Wire Line
	5350 5700 5450 5700
Connection ~ 5450 5700
Wire Wire Line
	5450 5700 5450 5950
$Comp
L Connector:Conn_01x05_Female J10
U 1 1
P 3650 6250
F 0 "J10" H 3678 6276 50  0000 L CNN
F 1 "Conn_01x05_Female" H 3678 6185 50  0000 L CNN
F 2 "Connector_PinHeader_2.54mm:PinHeader_1x05_P2.54mm_Vertical" H 3650 6250 50  0001 C CNN
F 3 "~" H 3650 6250 50  0001 C CNN
	1    3650 6250
	1    0    0    -1  
$EndComp
$Comp
L power:+5V #PWR0165
U 1 1
P 3200 6050
F 0 "#PWR0165" H 3200 5900 50  0001 C CNN
F 1 "+5V" H 3215 6223 50  0000 C CNN
F 2 "" H 3200 6050 50  0001 C CNN
F 3 "" H 3200 6050 50  0001 C CNN
	1    3200 6050
	0    -1   -1   0   
$EndComp
Wire Wire Line
	3200 6050 3450 6050
$Comp
L Device:Battery_Cell BT1
U 1 1
P 7200 5550
F 0 "BT1" H 7318 5646 50  0000 L CNN
F 1 "Battery_Cell" H 7318 5555 50  0000 L CNN
F 2 "Battery:BatteryHolder_Keystone_103_1x20mm" V 7200 5610 50  0001 C CNN
F 3 "~" V 7200 5610 50  0001 C CNN
	1    7200 5550
	1    0    0    -1  
$EndComp
$Comp
L power:GND #PWR0166
U 1 1
P 7200 5800
F 0 "#PWR0166" H 7200 5550 50  0001 C CNN
F 1 "GND" H 7205 5627 50  0000 C CNN
F 2 "" H 7200 5800 50  0001 C CNN
F 3 "" H 7200 5800 50  0001 C CNN
	1    7200 5800
	1    0    0    -1  
$EndComp
Wire Wire Line
	7200 5650 7200 5800
Text Label 7200 5250 0    50   ~ 0
Vbat
Wire Wire Line
	7200 5250 7200 5350
Text Label 9150 3050 2    50   ~ 0
Vbat
Text Label 9150 2550 2    50   ~ 0
LED2
$Comp
L Device:LED D1
U 1 1
P 8850 3550
F 0 "D1" H 8843 3766 50  0000 C CNN
F 1 "LED" H 8843 3675 50  0000 C CNN
F 2 "LED_SMD:LED_0603_1608Metric_Castellated" H 8850 3550 50  0001 C CNN
F 3 "~" H 8850 3550 50  0001 C CNN
	1    8850 3550
	1    0    0    -1  
$EndComp
$Comp
L Device:R R16
U 1 1
P 9250 3550
F 0 "R16" V 9043 3550 50  0000 C CNN
F 1 "R" V 9134 3550 50  0000 C CNN
F 2 "Resistor_SMD:R_0805_2012Metric" V 9180 3550 50  0001 C CNN
F 3 "~" H 9250 3550 50  0001 C CNN
	1    9250 3550
	0    1    1    0   
$EndComp
Wire Wire Line
	9000 3550 9100 3550
Wire Wire Line
	8600 3900 8700 3900
Text Label 8600 3900 2    50   ~ 0
LED1
$Comp
L Device:LED D2
U 1 1
P 8850 3900
F 0 "D2" H 8843 4116 50  0000 C CNN
F 1 "LED" H 8843 4025 50  0000 C CNN
F 2 "LED_SMD:LED_0603_1608Metric_Castellated" H 8850 3900 50  0001 C CNN
F 3 "~" H 8850 3900 50  0001 C CNN
	1    8850 3900
	1    0    0    -1  
$EndComp
$Comp
L Device:R R17
U 1 1
P 9250 3900
F 0 "R17" V 9043 3900 50  0000 C CNN
F 1 "R" V 9134 3900 50  0000 C CNN
F 2 "Resistor_SMD:R_0805_2012Metric" V 9180 3900 50  0001 C CNN
F 3 "~" H 9250 3900 50  0001 C CNN
	1    9250 3900
	0    1    1    0   
$EndComp
Wire Wire Line
	9000 3900 9100 3900
Wire Wire Line
	8600 3550 8700 3550
Text Label 8600 3550 2    50   ~ 0
LED2
$Comp
L Transistor_BJT:2N2219 Q?
U 1 1
P 5750 7100
AR Path="/5E77AF45/5EA7867D" Ref="Q?"  Part="1" 
AR Path="/5E7940EB/5EA7867D" Ref="Q?"  Part="1" 
AR Path="/5EA7867D" Ref="Q4"  Part="1" 
F 0 "Q4" H 5940 7146 50  0000 L CNN
F 1 "2N2219" H 5940 7055 50  0000 L CNN
F 2 "Package_TO_SOT_THT:TO-92L_Inline_Wide" H 5950 7025 50  0001 L CIN
F 3 "http://www.onsemi.com/pub_link/Collateral/2N2219-D.PDF" H 5750 7100 50  0001 L CNN
	1    5750 7100
	1    0    0    -1  
$EndComp
$Comp
L Device:R R18
U 1 1
P 5350 7100
F 0 "R18" V 5143 7100 50  0000 C CNN
F 1 "R" V 5234 7100 50  0000 C CNN
F 2 "Resistor_SMD:R_0805_2012Metric" V 5280 7100 50  0001 C CNN
F 3 "~" H 5350 7100 50  0001 C CNN
	1    5350 7100
	0    -1   -1   0   
$EndComp
Wire Wire Line
	5100 7100 5200 7100
Wire Wire Line
	5500 7100 5550 7100
Text Label 1550 7150 2    50   ~ 0
Nokia_Light
Text Label 5850 6800 2    50   ~ 0
Nokia_Light
Wire Wire Line
	5850 6900 5850 6800
$Comp
L power:GND #PWR0169
U 1 1
P 5850 7450
F 0 "#PWR0169" H 5850 7200 50  0001 C CNN
F 1 "GND" H 5855 7277 50  0000 C CNN
F 2 "" H 5850 7450 50  0001 C CNN
F 3 "" H 5850 7450 50  0001 C CNN
	1    5850 7450
	1    0    0    -1  
$EndComp
Wire Wire Line
	5850 7300 5850 7450
Text Label 10050 1650 0    50   ~ 0
Nokia_Light_CMD
$Comp
L power:+3.3V #PWR0167
U 1 1
P 9550 3550
F 0 "#PWR0167" H 9550 3400 50  0001 C CNN
F 1 "+3.3V" V 9565 3678 50  0000 L CNN
F 2 "" H 9550 3550 50  0001 C CNN
F 3 "" H 9550 3550 50  0001 C CNN
	1    9550 3550
	0    1    1    0   
$EndComp
Wire Wire Line
	9400 3550 9550 3550
$Comp
L power:+3.3V #PWR0168
U 1 1
P 9550 3900
F 0 "#PWR0168" H 9550 3750 50  0001 C CNN
F 1 "+3.3V" V 9565 4028 50  0000 L CNN
F 2 "" H 9550 3900 50  0001 C CNN
F 3 "" H 9550 3900 50  0001 C CNN
	1    9550 3900
	0    1    1    0   
$EndComp
Wire Wire Line
	9400 3900 9550 3900
Text Label 3100 3850 2    50   ~ 0
SCL_0
Text Label 3100 3950 2    50   ~ 0
SDA_0
$Comp
L Connector:Conn_01x04_Female J18
U 1 1
P 5200 4600
F 0 "J18" H 5228 4530 50  0000 L CNN
F 1 "Conn_01x04_Female" H 5228 4485 50  0001 L CNN
F 2 "Connector_PinHeader_2.54mm:PinHeader_1x04_P2.54mm_Vertical" H 5200 4600 50  0001 C CNN
F 3 "~" H 5200 4600 50  0001 C CNN
	1    5200 4600
	1    0    0    -1  
$EndComp
Wire Wire Line
	4750 4800 5000 4800
$Comp
L power:+3.3V #PWR0170
U 1 1
P 4950 4700
F 0 "#PWR0170" H 4950 4550 50  0001 C CNN
F 1 "+3.3V" V 4965 4828 50  0000 L CNN
F 2 "" H 4950 4700 50  0001 C CNN
F 3 "" H 4950 4700 50  0001 C CNN
	1    4950 4700
	0    -1   -1   0   
$EndComp
Wire Wire Line
	4950 4700 5000 4700
$Comp
L power:GND #PWR0171
U 1 1
P 4750 4800
F 0 "#PWR0171" H 4750 4550 50  0001 C CNN
F 1 "GND" H 4755 4627 50  0000 C CNN
F 2 "" H 4750 4800 50  0001 C CNN
F 3 "" H 4750 4800 50  0001 C CNN
	1    4750 4800
	0    1    1    0   
$EndComp
$Comp
L Connector:Conn_01x01_Female J19
U 1 1
P 6800 4050
F 0 "J19" H 6828 4076 50  0000 L CNN
F 1 "Conn_01x01_Female" H 6828 3985 50  0000 L CNN
F 2 "Connector_PinHeader_2.54mm:PinHeader_1x01_P2.54mm_Vertical" H 6800 4050 50  0001 C CNN
F 3 "~" H 6800 4050 50  0001 C CNN
	1    6800 4050
	1    0    0    -1  
$EndComp
Text Label 6600 4050 2    50   ~ 0
GND
$Comp
L Connector:Conn_01x01_Female J20
U 1 1
P 6800 4200
F 0 "J20" H 6828 4226 50  0000 L CNN
F 1 "Conn_01x01_Female" H 6828 4135 50  0000 L CNN
F 2 "Connector_PinHeader_2.54mm:PinHeader_1x01_P2.54mm_Vertical" H 6800 4200 50  0001 C CNN
F 3 "~" H 6800 4200 50  0001 C CNN
	1    6800 4200
	1    0    0    -1  
$EndComp
Text Label 6600 4200 2    50   ~ 0
GND
$Comp
L Connector:Conn_01x01_Female J21
U 1 1
P 6800 4350
F 0 "J21" H 6828 4376 50  0000 L CNN
F 1 "Conn_01x01_Female" H 6828 4285 50  0000 L CNN
F 2 "Connector_PinHeader_2.54mm:PinHeader_1x01_P2.54mm_Vertical" H 6800 4350 50  0001 C CNN
F 3 "~" H 6800 4350 50  0001 C CNN
	1    6800 4350
	1    0    0    -1  
$EndComp
Text Label 6600 4350 2    50   ~ 0
GND
$Comp
L Connector:Conn_01x01_Female J22
U 1 1
P 6800 4500
F 0 "J22" H 6828 4526 50  0000 L CNN
F 1 "Conn_01x01_Female" H 6828 4435 50  0000 L CNN
F 2 "Connector_PinHeader_2.54mm:PinHeader_1x01_P2.54mm_Vertical" H 6800 4500 50  0001 C CNN
F 3 "~" H 6800 4500 50  0001 C CNN
	1    6800 4500
	1    0    0    -1  
$EndComp
Text Label 6600 4500 2    50   ~ 0
GND
$Comp
L Connector:Conn_01x01_Female J23
U 1 1
P 6800 4700
F 0 "J23" H 6828 4726 50  0000 L CNN
F 1 "Conn_01x01_Female" H 6828 4635 50  0000 L CNN
F 2 "Connector_PinHeader_2.54mm:PinHeader_1x01_P2.54mm_Vertical" H 6800 4700 50  0001 C CNN
F 3 "~" H 6800 4700 50  0001 C CNN
	1    6800 4700
	1    0    0    -1  
$EndComp
Text Label 6600 4700 2    50   ~ 0
+5V
$Comp
L Connector:Conn_01x01_Female J24
U 1 1
P 6800 4850
F 0 "J24" H 6828 4876 50  0000 L CNN
F 1 "Conn_01x01_Female" H 6828 4785 50  0000 L CNN
F 2 "Connector_PinHeader_2.54mm:PinHeader_1x01_P2.54mm_Vertical" H 6800 4850 50  0001 C CNN
F 3 "~" H 6800 4850 50  0001 C CNN
	1    6800 4850
	1    0    0    -1  
$EndComp
Text Label 6600 4850 2    50   ~ 0
GND
$EndSCHEMATC
